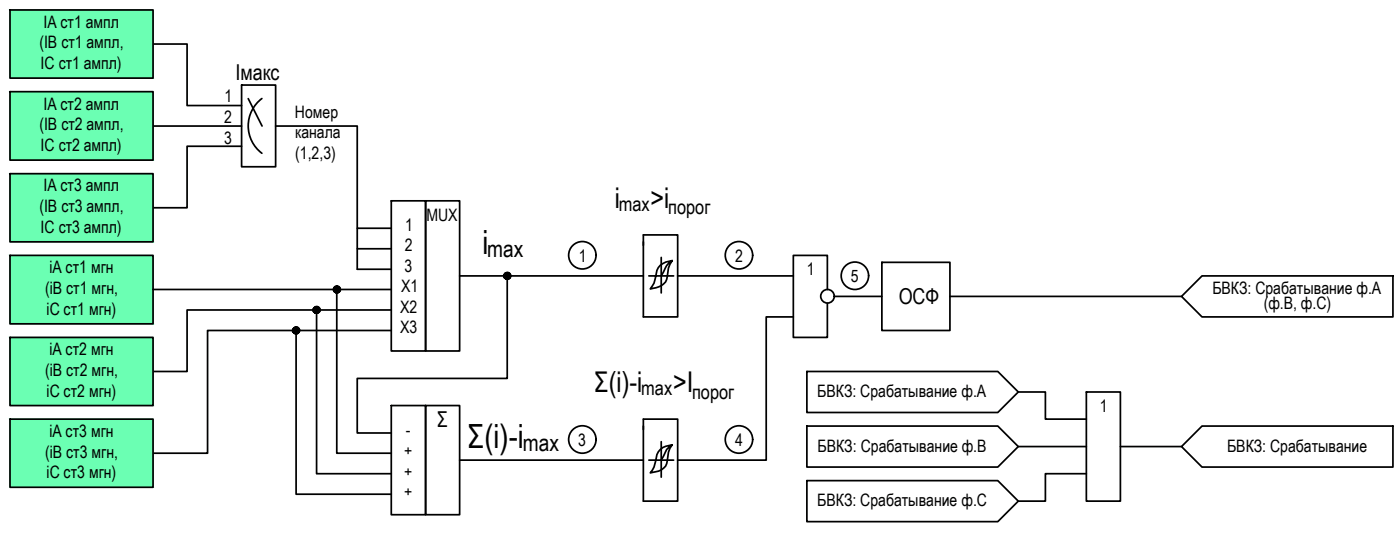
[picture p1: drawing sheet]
<svg xmlns="http://www.w3.org/2000/svg" width="205mm" height="78mm" viewBox="0 0 205 78" stroke-linecap="round" stroke-linejoin="round" font-family="sans-serif">
<!-- layer: 0 -->
<g fill="#6bffb3" stroke="#6bffb3" stroke-width=".15">
<path d="M1.5 37.4l21 10.1v-10.1zM1.5 37.4l21 10.1h-21z"/>
<path d="M1.5 1.5l21 10v-10zM1.5 1.5l21 10h-21z"/>
<path d="M1.5 13.4l21 10.1v-10.1zM1.5 13.4l21 10.1h-21z"/>
<path d="M1.5 25.5l21 10v-10zM1.5 25.5l21 10h-21z"/>
<path d="M1.5 49.5l21 10v-10zM1.5 49.5l21 10h-21z"/>
<path d="M1.5 61.4l21 10v-10zM1.5 61.4l21 10h-21z"/>
</g>
<g fill="none" stroke="#000" stroke-width=".25">
<path d="M1.5 1.5h21v10h-21zM1.5 13.4h21v10.1h-21zM22.5 6.5h5v9h8M22.5 18.5h13M35.5 12.5h5v11.9h-5zM36.4 14.5l2.1 4M38.4 14.4a5 5 0 0 0 0 8.1M40.5 18.5h11.9v15h5M1.5 25.5h21v10h-21zM1.5 37.4h21v10.1h-21zM35.5 21.4h-8v9.1h-5M52.4 36.5h5"/>
<path d="M52.4 33.5v6h5M57.4 29.4h5.1v22.1h-5.1zM62.5 29.4h5v22.1h-5zM129.4 38.5h10v10h-10zM1.5 49.5h21v10h-21zM22.5 42.4h34.9M43.5 48.5v24h13.9M46.5 45.4v24h10.9M49.4 42.4v24h8M57.4 45.4h-29.9v9.1h-5M57.4 48.5h-26.9v17.9h-8M57.4 59.5h5.1v16h-5.1z"/>
<path d="M62.5 59.5h5v16h-5zM67.5 40.4h26.9M74.5 40.4v15.1h-22.1v8h5M99.5 40.4h16.9M116.4 46.5h-3.9v21h-13M122.5 43.5h6.9M139.4 43.5h34M149.5 57.5h3.9v3.9h6.1M159.5 57.5h5v16h-5zM1.5 61.4h21v10h-21zM67.5 67.5h26.9M149.5 65.5h10"/>
<path d="M159.5 69.4h-6.1v4.1h-3.9M164.5 65.5h8.9"/>
<circle cx="85.5" cy="37.4" r="2.01"/>
<circle cx="108.5" cy="37.4" r="2.01"/>
<circle cx="125.5" cy="40.4" r="2.01"/>
<circle cx="85.5" cy="64.4" r="2.01"/>
<circle cx="108.5" cy="64.4" r="2.01"/>
</g>
<g fill="#000" stroke="#000" stroke-width=".15">
<path d="M74.4 40l.1-.1zM43.2 48.1h.6zM43.3 48h.3zM43.3 49h.3zM43.4 48h.1zM46.3 46h.3zM46.4 45h.1zM49.3 42.9h.3zM49.4 42h.1zM74.1 40.8h.7zM74.3 41h.3z"/>
<path d="M74.4 40h.2zM74.3 40h.3z"/>
<path d="M74.3 40h.3zM74.3 40h.3z"/>
<path d="M74.3 40h.4zM74.2 40h.5z"/>
<path d="M74.2 40h.5zM74.2 40h.5z"/>
<path d="M43.3 49h.2zM43.4 49h.1z"/>
<path d="M43.4 48h.2zM43.3 48h.3zM43.3 48h.3z"/>
<path d="M43.3 48h.4zM43.3 48h.4z"/>
<path d="M43.3 48.9l.3 .1zM43.3 48.9l.3 .1z"/>
<path d="M43.3 48h.4zM43.3 48h.4z"/>
<path d="M43.3 48.9h.4zM43.3 48.9h.3z"/>
<path d="M43.2 48l.6 .1zM43.2 48l.6 .1zM43.1 48.1h.7z"/>
<path d="M43.2 48.9h.5zM43.2 48.9h.5z"/>
<path d="M43.1 48.1h.7zM43.1 48.1h.7z"/>
<path d="M43.1 48.8l.7 .1zM43.1 48.8l.7 .1z"/>
<path d="M43.2 48.9h.6zM43.2 48.9h.5z"/>
<path d="M43.1 48.1l.7 .1zM43 48.2h.8z"/>
<path d="M43.1 48.8h.7zM43.1 48.8h.7z"/>
<path d="M43 48.2h.9zM43 48.2h.9z"/>
<path d="M43 48.7h.8zM43 48.7h.9z"/>
<path d="M43 48.7h.8zM43 48.7l.8 .1z"/>
<path d="M43 48.2h.9zM43 48.2h.9z"/>
<path d="M43 48.2l.9 .1zM43 48.2l.9 .1z"/>
<path d="M43 48.7h.9zM43 48.7h.9z"/>
<path d="M43 48.3h.9zM43 48.3h.9z"/>
<path d="M43 48.3l.9 .1zM43 48.3l.9 .1z"/>
<path d="M43 48.4h.9zM43 48.4h.9z"/>
<path d="M43 48.4l1 .1zM43 48.4l1 .1z"/>
<path d="M43 48.5h.9zM43 48.5h.9z"/>
<path d="M43 48.5l.9 .1v-.1zM43 48.5l.9 .1h-.9z"/>
<path d="M43 48.6l.9 .1zM43 48.6l.9 .1z"/>
<path d="M43 48.7h.9zM43 48.7h.9z"/>
<path d="M43 48.5h1zM43 48.5h.9z"/>
<path d="M46.3 46h.2zM46.4 46h.1z"/>
<path d="M46.4 45h.2zM46.3 45h.3z"/>
<path d="M46.3 45h.3zM46.3 45h.3z"/>
<path d="M46.3 45h.3zM46.3 45h.3z"/>
<path d="M46.3 45.9h.3zM46.3 45.9l.3 .1z"/>
<path d="M46.3 45h.4zM46.2 45h.5z"/>
<path d="M46.3 45.9h.3zM46.3 45.9h.3z"/>
<path d="M46.2 45l.5 .1zM46.2 45l.5 .1z"/>
<path d="M46.2 45.9h.5zM46.2 45.9h.4z"/>
<path d="M46.2 45.1h.6zM46.1 45.1h.7z"/>
<path d="M46.2 45.9h.5zM46.2 45.9h.5z"/>
<path d="M46.1 45.1h.7zM46.1 45.1h.7z"/>
<path d="M46.1 45.8h.7zM46.1 45.8l.6 .1z"/>
<path d="M46.1 45.1h.7zM46.1 45.1h.7z"/>
<path d="M46.1 45.8h.7zM46.1 45.8h.7z"/>
<path d="M46 45.1l.9 .1zM46 45.1l.9 .1z"/>
<path d="M46 45.8h.8zM46 45.8h.8z"/>
<path d="M46 45.2h.9zM46 45.2h.9z"/>
<path d="M46 45.2l.9 .1zM46 45.2l.9 .1z"/>
<path d="M46 45.7h.9zM46 45.7h.9z"/>
<path d="M46 45.7h.9zM46 45.7l.8 .1z"/>
<path d="M46 45.3h.9zM46 45.3h.9z"/>
<path d="M46 45.3l.9 .1zM46 45.3l.9 .1z"/>
<path d="M46 45.4h.9zM46 45.4h.9z"/>
<path d="M46 45.4h.9zM46 45.4h.9z"/>
<path d="M46 45.4l.9 .1zM46 45.4l.9 .1z"/>
<path d="M46 45.5l.9 .1v-.1zM46 45.5l.9 .1h-.9z"/>
<path d="M46 45.6h.9zM46 45.6h.9z"/>
<path d="M46 45.6l.9 .1zM46 45.6l.9 .1z"/>
<path d="M46 45.7h.9zM46 45.7h.9z"/>
<path d="M49.3 42.9h.2zM49.4 42.9h.1z"/>
<path d="M49.4 42h.2zM49.3 42h.3z"/>
<path d="M49.3 42h.3zM49.3 42h.3z"/>
<path d="M49.3 42h.3zM49.3 42h.3z"/>
<path d="M49.3 42.9h.3zM49.3 42.9h.3z"/>
<path d="M49.3 42h.4zM49.2 42h.5z"/>
<path d="M49.3 42.9h.3zM49.3 42.9h.3z"/>
<path d="M49.2 42l.5 .1zM49.2 42l.5 .1z"/>
<path d="M49.2 42.9h.5zM49.2 42.9h.4z"/>
<path d="M49.2 42.1h.6zM49.2 42.1h.6z"/>
<path d="M49.2 42.9h.5zM49.2 42.9h.5z"/>
<path d="M49.1 42.1h.7zM49.1 42.1h.7z"/>
<path d="M49.1 42.8h.7zM49.1 42.8l.6 .1z"/>
<path d="M49.1 42.1h.8zM49.1 42.1h.8z"/>
<path d="M49.1 42.8h.7zM49.1 42.8h.7z"/>
<path d="M49.1 42.1l.8 .1zM49.1 42.1l.8 .1z"/>
<path d="M49.1 42.2h.8zM49.1 42.2h.8z"/>
<path d="M49.1 42.7l.8 .1zM49.1 42.7l.8 .1z"/>
<path d="M49.1 42.8h.8zM49.1 42.8h.7z"/>
<path d="M49 42.2l.9 .1zM49 42.2l.9 .1z"/>
<path d="M49 42.3h.9zM49 42.3h.9z"/>
<path d="M49 42.7h.9zM49 42.7h.9z"/>
<path d="M49 42.7h.9zM49 42.7h.9z"/>
<path d="M49 42.3l.9 .1zM49 42.3l.9 .1z"/>
<path d="M49 42.4h.9zM49 42.4h.9z"/>
<path d="M49 42.4h.9zM49 42.4h.9z"/>
<path d="M49 42.4l.9 .1v-.1zM49 42.4l.9 .1h-.9z"/>
<path d="M49 42.5l.9 .1zM49 42.5l.9 .1z"/>
<path d="M49 42.6h.9zM49 42.6h.9z"/>
<path d="M49 42.6h.9zM49 42.6l.9 .1z"/>
<path d="M74.4 41h.1zM74.3 41h.2z"/>
<path d="M74.3 40.9h.3zM74.3 40.9l.3 .1z"/>
<path d="M74.2 40.9h.5zM74.2 40.9h.4z"/>
<path d="M74.2 40l.5 .1zM74.2 40l.5 .1z"/>
<path d="M74.2 40.9h.5zM74.2 40.9h.5z"/>
<path d="M74.2 40.1h.6zM74.1 40.1h.7z"/>
<path d="M74.2 40.9h.5zM74.2 40.9h.5z"/>
<path d="M74.1 40.1h.7zM74.1 40.1h.7z"/>
<path d="M74.1 40.8h.7zM74.1 40.8l.6 .1z"/>
<path d="M74.1 40.1l.7 .1zM74.1 40.1l.7 .1z"/>
<path d="M74.1 40.2h.8zM74.1 40.2h.8z"/>
<path d="M74.1 40.8h.7zM74.1 40.8h.7z"/>
<path d="M74 40.2h.9zM74 40.2h.9z"/>
<path d="M74 40.2l.9 .1zM74 40.2l.9 .1z"/>
<path d="M74 40.7h.9zM74 40.7h.9z"/>
<path d="M74 40.7h.9zM74 40.7l.8 .1zM74.1 40.8h.7z"/>
<path d="M74 40.3h.9zM74 40.3h.9z"/>
<path d="M74 40.3l1 .1zM74 40.3l1 .1z"/>
<path d="M74 40.6l.9 .1zM74 40.6l.9 .1z"/>
<path d="M74 40.7h.9zM74 40.7h.9z"/>
<path d="M73.9 40.4h1.1zM73.9 40.4h1.1z"/>
<path d="M73.9 40.4h1.1zM73.9 40.4h1.1z"/>
<path d="M73.9 40.4l1.1 .1zM73.9 40.4l1.1 .1z"/>
<path d="M73.9 40.5h1.1zM73.9 40.5h1.1z"/>
<path d="M73.9 40.5l1 .1 .1-.1zM73.9 40.5l1 .1h-.9z"/>
</g>
<g fill="none" stroke="#000" stroke-width=".25">
<path d="M94.4 35.5v11h5.1v-12.1h-5.1v1.6M97.1 37.7v5.2M98.7 38.2l-.6 1.1-.2 1.2a1.95 1.95 0 0 1-1.6 1.7l-.9 .2a5.4 5.4 0 0 0 1-2.8 2.32 2.32 0 0 1 2.3-1.4 2.83 2.83 0 0 0-1.3 1.7l-.3 .5h-1.9M97.1 40.4h1.8M118.4 54.5h28.1l3 3-3 3h-28.1zM121.4 42.4v-5h-5v12.1h5v-5M173.4 43.5l3-3.1h28.1v6.1h-28.1zM94.4 62.5v11h5.1v-12.1h-5.1v1.6M97.1 64.7v5.3M97.1 67.5h1.8M98.7 65.2l-.4 .5-.2 .6-.2 1.2a1.85 1.85 0 0 1-1.6 1.7l-.9 .1a5.5 5.5 0 0 0 1-2.6 2.32 2.32 0 0 1 2.3-1.5 2.53 2.53 0 0 0-1.3 1.7l-.3 .6h-1.9M118.4 62.5h28.1l3 3-3 3h-28.1z"/>
<path d="M118.4 70.5h28.1l3 3-3 3h-28.1zM176.4 62.5h28.1v6h-28.1l-3-3z"/>
<circle cx="43.5" cy="48.4" r=".49"/>
<circle cx="46.5" cy="45.4" r=".49"/>
<circle cx="49.5" cy="42.4" r=".49"/>
<circle cx="74.5" cy="40.4" r=".49"/>
<circle cx="121.5" cy="43.4" r=".99"/>
</g>
<g font-size="4.9">
<text x="70.8" y="37.2">i</text>
<text x="68.7" y="65.7">Σ(i)-i</text>
</g>
<g font-size="4.2">
<text x="90.2" y="30.5">i</text>
<text x="95.5" y="30.5">&gt;i</text>
<text x="87.3" y="57.5">Σ(i)-i</text>
<text x="98.8" y="57.5">&gt;I</text>
</g>
<g font-size="3.4">
<text x="71.5" y="37.7">max</text>
<text x="76.7" y="66.2">max</text>
</g>
<g font-size="3.2">
<text x="34.6" y="11.7">Iмакс</text>
<text x="131.9" y="44.6">ОСФ</text>
<text x="64.2" y="62.6">Σ</text>
</g>
<g font-size="2.9">
<text x="90.8" y="30.9">max</text>
<text x="98.1" y="31.4">порог</text>
<text x="94.1" y="57.9">max</text>
<text x="101.6" y="58.5">порог</text>
</g>
<g font-size="2.5">
<text x="6.4" y="4.1">IA ст1 ампл</text>
<text x="5.8" y="7.1">(IB ст1 ампл,</text>
<text x="6" y="10.1">IC ст1 ампл)</text>
<text x="6.4" y="16.1">IA ст2 ампл</text>
<text x="33" y="15">1</text>
<text x="43.3" y="17.3">Номер</text>
<text x="5.8" y="19.1">(IB ст2 ампл,</text>
<text x="6" y="22.1">IC ст2 ампл)</text>
<text x="32.9" y="21.1">3</text>
<text x="32.9" y="18.1">2</text>
<text x="43.3" y="20.3">канала</text>
<text x="43.3" y="23.3">(1,2,3)</text>
<text x="6.4" y="28">IA ст3 ампл</text>
<text x="5.8" y="31.1">(IB ст3 ампл,</text>
<text x="6" y="34.1">IC ст3 ампл)</text>
<text x="59.5" y="33.8">1</text>
<text x="62.6" y="32.4">MUX</text>
<text x="7.3" y="40.1">iA ст1 мгн</text>
<text x="59.4" y="39.9">3</text>
<text x="59.4" y="36.9">2</text>
<text x="84.9" y="38.4">1</text>
<text x="107.9" y="38.4">2</text>
<text x="118.4" y="40.4">1</text>
<text x="124.9" y="41.3">5</text>
<text x="6.6" y="43.1">(iB ст1 мгн,</text>
<text x="6.8" y="46.1">iC ст1 мгн)</text>
<text x="58.7" y="45.9">X2</text>
<text x="58.9" y="42.9">X1</text>
<text x="178" y="43.2">БВКЗ: Срабатывание ф.А</text>
<text x="185.5" y="45.3">(ф.В, ф.С)</text>
<text x="7.3" y="52">iA ст2 мгн</text>
<text x="58.7" y="48.8">X3</text>
<text x="6.6" y="55.1">(iB ст2 мгн,</text>
<text x="6.8" y="58.1">iC ст2 мгн)</text>
<text x="120" y="58.2">БВКЗ: Срабатывание ф.А</text>
<text x="7.3" y="64.1">iA ст3 мгн</text>
<text x="59.6" y="63.9">-</text>
<text x="84.9" y="65.3">3</text>
<text x="107.9" y="65.3">4</text>
<text x="161.4" y="60.3">1</text>
<text x="6.6" y="67.1">(iB ст3 мгн,</text>
<text x="6.8" y="70.1">iC ст3 мгн)</text>
<text x="59.3" y="66.9">+</text>
<text x="59.3" y="69.9">+</text>
<text x="120" y="66.2">БВКЗ: Срабатывание ф.В</text>
<text x="180.1" y="66.2">БВКЗ: Срабатывание</text>
<text x="59.3" y="72.9">+</text>
<text x="120" y="74.2">БВКЗ: Срабатывание ф.С</text>
</g>
</svg>
